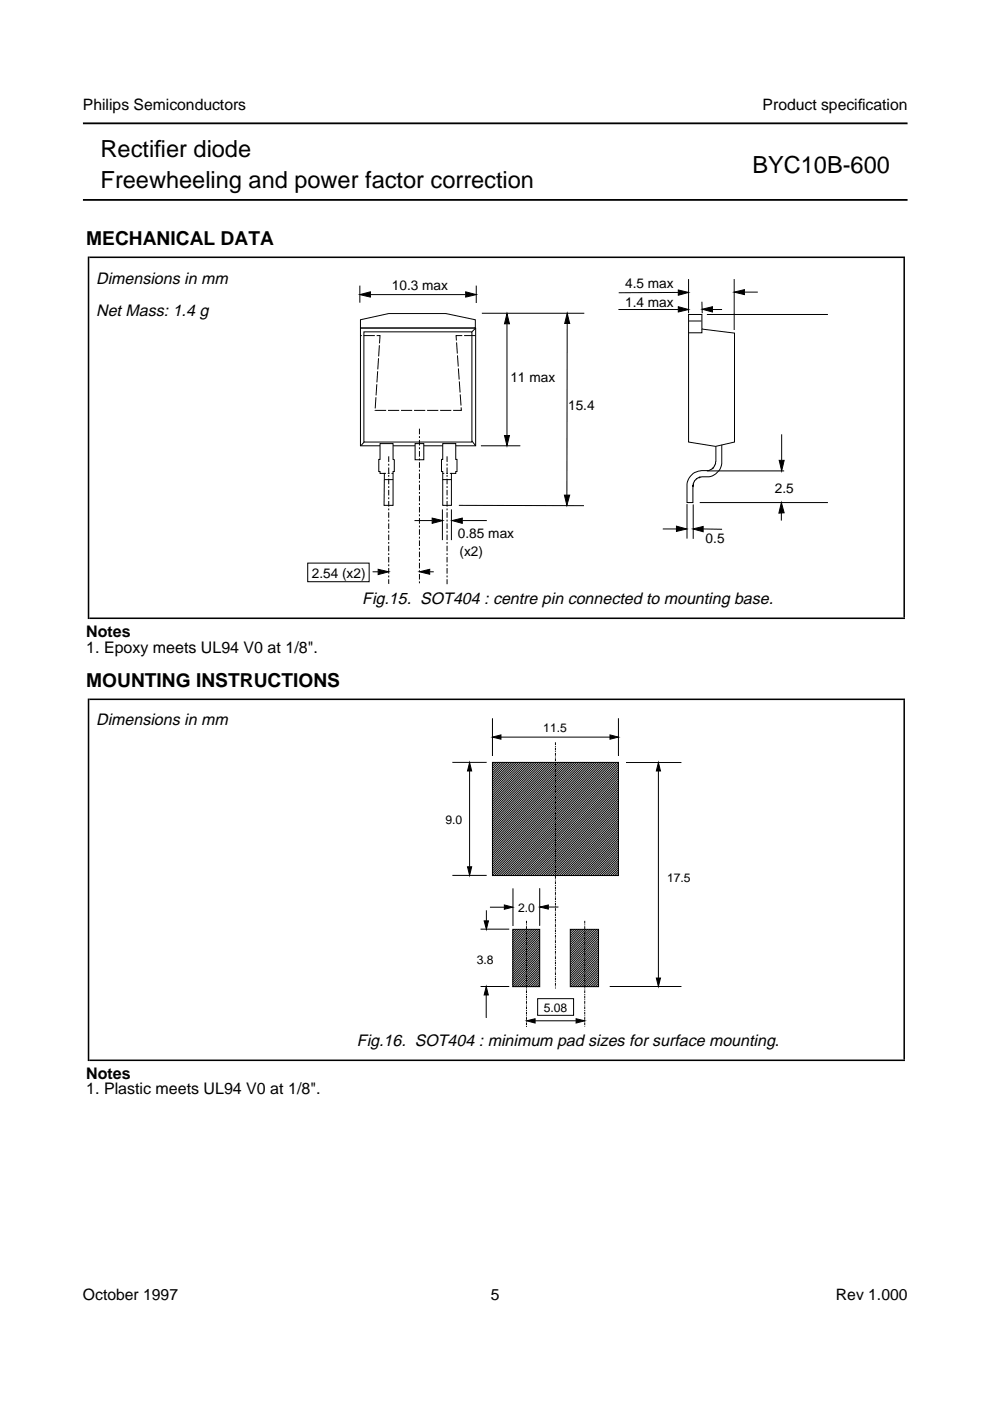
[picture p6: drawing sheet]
<svg xmlns="http://www.w3.org/2000/svg" width="210mm" height="297mm" viewBox="0 0 210 297" stroke-linecap="round" stroke-linejoin="round" font-family="sans-serif">
<path d="M17.6 26.2h174.8M17.6 42.4h174.8" fill="none" stroke="#000" stroke-width=".38"/>
<g fill="#fff" stroke="#000" stroke-width=".21">
<path d="M146 66.7h2.8v3.1l6.9 .8v23.1l-4 .9-5.7-.9z" fill-rule="evenodd"/>
<path d="M76.4 69.6h24.4v24.9h-24.4z" fill-rule="evenodd"/>
</g>
<g fill="none" stroke="#000" stroke-width=".21">
<path d="M146 59.2v7.2M155.7 59.2v10.8M76.3 60.6v3.6M78.5 62.5h20.2M101 60.6v3.6M102.2 66.4h21.7M107.5 68.7v23.6M120.3 68.3l-.1 37.3M131.1 65.6h12.7M143.8 62l-12.6 .1M146.1 68.1h2.7M148.8 69.8v.8h-2.8"/>
<path d="M148.8 64l.1 2.4M149.9 66.7h25.6M151 65.6h2.1M157.8 61.9h2.9M78.5 92.2l-1.9 2.2M99.1 92.2l1.7 2.3M102 94.5h8.3M149.9 99.8h16.4M153 94.3v4a3.4 3.4 0 0 1-4.2 2.8l-.4 .1a2.12 2.12 0 0 0-1.5 1.7v3.7h-1.2v-4a3.2 3.2 0 0 1 3.1-2.8h1.5a2.01 2.01 0 0 0 1.4-1.5l.1-3.7M165.7 92.1v5.5M87.9 110.4h3.7M93.8 108v6.5"/>
<path d="M95.7 108v6.5M98 110.4h5.2M140.5 112.1h2.9M145.7 106.9v7.3M147 107v7.3M148.4 106.6h27.1M149.1 112.1l4 .1M165.7 108.7v1.7"/>
</g>
<g fill="#000" stroke="#000" stroke-width=".21">
<path d="M76.3 62.5l2.2-.6v1.1zM98.7 61.9l2.3 .6-2.3 .5zM107.5 66.5l.5 2.2h-1zM120.3 66.4l.5 2.2h-1.1zM143.8 61.5l2.2 .5-2.2 .6zM143.8 65l2.2 .6-2.2 .5zM148.9 65.6l2.2-.6v1.1zM155.7 61.9l2.1-.5v1.1zM107 92.3h1l-.5 2.2zM165.2 97.6h1.1l-.6 2.2zM91.6 109.8l2.3 .6-2.3 .6zM95.8 110.4l2.2-.6v1.2z"/>
<path d="M119.7 105h1.1l-.6 2.1zM143.4 111.6l2.2 .5-2.2 .6zM146.9 112.1l2.2-.5v1.1zM165.7 106.6l.6 2.1-1.2 .1z"/>
</g>
<path d="M77.2 70.4h22.9v23.3h-22.9z" fill-rule="evenodd" fill="#fff" stroke="#000" stroke-width=".21"/>
<path d="M83.3 100.4h-1.8" fill="none" stroke="#000" stroke-width=".21" stroke-dasharray=".4" stroke-linecap="butt"/>
<path d="M81.5 101.7h1.8" fill="none" stroke="#000" stroke-width=".21"/>
<path d="M88 94.1h1.9v3.4h-1.9z" fill-rule="evenodd" fill="#fff" stroke="#000" stroke-width=".21"/>
<path d="M100.8 71.2h-4.1l1.1 15.8h-18.3l1.1-15.8h-4.1" fill="none" stroke="#000" stroke-width=".21" stroke-dasharray="2.4 .4" stroke-linecap="butt"/>
<path d="M80.6 94.1h2.7v3.3l.3 .1v2.5h-.3v7.1h-1.9l.1-6.7h-.9v-.4h-.3v-2.6h.3z" fill-rule="evenodd" fill="#fff" stroke="#000" stroke-width=".21"/>
<path d="M81.4 100.4h1.9M93.9 100.4h1.8" fill="none" stroke="#000" stroke-width=".21" stroke-dasharray=".4" stroke-linecap="butt"/>
<path d="M81.5 101.7h1.8M93.9 101.7h1.8" fill="none" stroke="#000" stroke-width=".21"/>
<path d="M93.9 94.1h2.7v3.3h.3v2.6h-.3v.4h-.9v6.7h-1.8v-7.1h-.3v-2.6h.3z" fill-rule="evenodd" fill="#fff" stroke="#000" stroke-width=".21"/>
<path d="M95.8 100.4h-1.9" fill="none" stroke="#000" stroke-width=".21" stroke-dasharray=".4" stroke-linecap="butt"/>
<path d="M93.9 101.7h1.8M79 121.2h1.2M91.1 121.2h.9" fill="none" stroke="#000" stroke-width=".21"/>
<path d="M82.4 96.8v27M88.9 90.9v32.9M94.8 96.8v27.1" fill="none" stroke="#000" stroke-width=".21" stroke-dasharray="1.2 .4 .4 .4" stroke-linecap="butt"/>
<path d="M80.2 120.7l2.2 .5-2.2 .6zM88.9 121.2l2.2-.5v1.1z" fill="#000" stroke="#000" stroke-width=".21"/>
<path d="M65.2 119.4h13.1v3.9h-13.1z" fill-rule="evenodd" fill="#fff" stroke="#000" stroke-width=".21"/>
<path d="M100.8 69.6l-.7 .8" fill="none" stroke="#000" stroke-width=".21"/>
<path d="M76.4 67.8l6-1.3h12.1l6.3 1.3v1.7h-24.4z" fill-rule="evenodd" fill="#fff" stroke="#000" stroke-width=".21"/>
<path d="M97.3 107.1l26.5 .1" fill="none" stroke="#000" stroke-width=".21"/>
<path d="M120.9 197h6v12.2h-6z" fill-rule="evenodd" fill="#fff"/>
<g fill="none" stroke="#000" stroke-width=".21">
<path d="M120.9 197h6v12.2h-6zM121.4 197l-.5 .4M121.9 197l-1 .9M122.3 197l-1.4 1.4M122.8 197l-1.9 1.9M123.3 197l-2.4 2.3M123.7 197l-2.8 2.8M124.2 197l-3.3 3.3M124.7 197l-3.8 3.7M125.2 197l-4.3 4.2M125.6 197l-4.7 4.7M126.1 197l-5.2 5.2"/>
<path d="M126.6 197l-5.7 5.6M127 197.1l-6.1 6M127 197.6l-6.1 6M127 198l-6.1 6.1M127 198.5l-6.1 6M127 199l-6.1 6M127 199.4l-6.1 6.1M127 199.9l-6.1 6M127 200.4l-6.1 6M127 200.9l-6.1 6M127 201.3l-6.1 6.1M127 201.8l-6.1 6"/>
<path d="M127 202.3l-6.1 6M127 202.7l-6.1 6.1M127 203.2l-6.1 6M127 203.7l-5.6 5.5M127 204.2l-5.1 5M127 204.6l-4.6 4.6M127 205.1l-4.2 4.1M127 205.6l-3.7 3.6M127 206.1l-3.2 3.1M127 206.5l-2.8 2.7M127 207l-2.3 2.2M127 207.5l-1.8 1.7"/>
<path d="M127 207.9l-1.3 1.3M127 208.4l-.9 .8M127 208.9l-.4 .3"/>
</g>
<path d="M108.7 197h5.7v12.2h-5.7z" fill-rule="evenodd" fill="#fff"/>
<g fill="none" stroke="#000" stroke-width=".21">
<path d="M108.7 197h5.7v12.2h-5.7zM109.1 197l-.4 .4M109.6 197l-.9 .9M110 197l-1.3 1.3M110.5 197l-1.8 1.8M111 197l-2.3 2.3M111.5 197l-2.8 2.8M111.9 197l-3.2 3.2M112.4 197l-3.7 3.7M112.9 197l-4.2 4.2M113.3 197l-4.6 4.6M113.8 197l-5.1 5.1"/>
<path d="M114.3 197l-5.6 5.6M114.5 197.3l-5.8 5.8M114.5 197.7l-5.8 5.8M114.5 198.2l-5.8 5.8M114.5 198.7l-5.8 5.8M114.5 199.2l-5.8 5.8M114.5 199.6l-5.8 5.8M114.5 200.1l-5.8 5.8M114.5 200.6l-5.8 5.8M114.5 201l-5.8 5.8M114.5 201.5l-5.8 5.8M114.5 202l-5.8 5.8"/>
<path d="M114.5 202.5l-5.8 5.8M114.5 202.9l-5.8 5.8M114.5 203.4l-5.8 5.8M114.5 203.9l-5.4 5.3M114.5 204.4l-4.9 4.8M114.5 204.8l-4.4 4.4M114.5 205.3l-4 3.9M114.5 205.8l-3.5 3.4M114.5 206.2l-3 3M114.5 206.7l-2.5 2.5M114.5 207.2l-2.1 2M114.5 207.7l-1.6 1.5"/>
<path d="M114.5 208.1l-1.1 1.1M114.5 208.6l-.7 .6M114.5 209.1l-.2 .1"/>
</g>
<path d="M104.4 161.6h26.7v24h-26.7z" fill-rule="evenodd" fill="#fff"/>
<g fill="none" stroke="#000" stroke-width=".21">
<path d="M104.4 152.3v8M106.2 156.3h23.1M131.1 152.3v8M95.9 161.6h7.3M99.6 163.5v20.3M104.4 161.6h26.7v24h-26.7zM104.8 161.6l-.4 .4M105.3 161.6l-.9 .9M105.8 161.6l-1.4 1.4M106.2 161.6l-1.8 1.8M106.7 161.6l-2.3 2.3M107.2 161.6l-2.8 2.8"/>
<path d="M107.6 161.6l-3.2 3.3M108.1 161.6l-3.7 3.7M108.6 161.6l-4.2 4.2M109.1 161.6l-4.7 4.7M109.5 161.6l-5.1 5.1M110 161.6l-5.6 5.6M110.5 161.6l-6.1 6.1M111 161.6l-6.6 6.6M111.4 161.6l-7 7M111.9 161.6l-7.5 7.5M112.4 161.6l-8 8M112.8 161.6l-8.4 8.4"/>
<path d="M113.3 161.6l-8.9 8.9M113.8 161.6l-9.4 9.4M114.3 161.6l-9.9 9.9M114.7 161.6l-10.3 10.3M115.2 161.6l-10.8 10.8M115.7 161.6l-11.3 11.3M116.2 161.6l-11.8 11.8M116.6 161.6l-12.2 12.2M117.1 161.6l-12.7 12.7M117.6 161.6l-13.2 13.2M118 161.6l-13.6 13.6M118.5 161.6l-14.1 14.1"/>
<path d="M119 161.6l-14.6 14.6M119.5 161.6l-15.1 15.1M119.9 161.6l-15.5 15.5M120.4 161.6l-16 16M120.9 161.6l-16.5 16.5M121.3 161.6l-16.9 16.9M121.8 161.6l-17.4 17.4M122.3 161.6l-17.9 17.9M122.8 161.6l-18.4 18.4M123.2 161.6l-18.8 18.8M123.7 161.6l-19.3 19.3M124.2 161.6l-19.8 19.8"/>
<path d="M124.7 161.6l-20.3 20.3M125.1 161.6l-20.7 20.7M125.6 161.6l-21.2 21.2M126.1 161.6l-21.7 21.7M126.5 161.6l-22.1 22.1M127 161.6l-22.6 22.6M127.5 161.6l-23.1 23.1M128 161.6l-23.6 23.6M128.4 161.6l-24 24M128.9 161.6l-24.1 24.1M129.4 161.6l-24.1 24.1M129.9 161.6l-24.1 24.1"/>
<path d="M130.3 161.6l-24.1 24.1M130.8 161.6l-24.1 24.1M131.2 161.7l-24 24M131.2 162.2l-23.6 23.5M131.2 162.6l-23.1 23.1M131.2 163.1l-22.6 22.6M131.2 163.6l-22.1 22.1M131.2 164l-21.7 21.7M131.2 164.5l-21.2 21.2M131.2 165l-20.7 20.7M131.2 165.5l-20.3 20.2M131.2 165.9l-19.8 19.8"/>
<path d="M131.2 166.4l-19.3 19.3M131.2 166.9l-18.8 18.8M131.2 167.4l-18.4 18.3M131.2 167.8l-17.9 17.9M131.2 168.3l-17.4 17.4M131.2 168.8l-16.9 16.9M131.2 169.2l-16.5 16.5M131.2 169.7l-16 16M131.2 170.2l-15.5 15.5M131.2 170.7l-15.1 15M131.2 171.1l-14.6 14.6M131.2 171.6l-14.1 14.1"/>
<path d="M131.2 172.1l-13.6 13.6M131.2 172.5l-13.2 13.2M131.2 173l-12.7 12.7M131.2 173.5l-12.2 12.2M131.2 174l-11.7 11.7M131.2 174.4l-11.3 11.3M131.2 174.9l-10.8 10.8M131.2 175.4l-10.3 10.3M131.2 175.9l-9.9 9.8M131.2 176.3l-9.4 9.4M131.2 176.8l-8.9 8.9M131.2 177.3l-8.4 8.4"/>
<path d="M131.2 177.7l-8 8M131.2 178.2l-7.5 7.5M131.2 178.7l-7 7M131.2 179.2l-6.6 6.5M131.2 179.6l-6.1 6.1M132.7 161.7h11.8M139.6 163.5v43.9M95.9 185.6h7.3M101.9 197h6.1M103.1 193v2.2M103.9 192.3h3M108.8 188.3v8"/>
<path d="M114.4 188.3v8M116.3 192.3h2.1M131.2 180.1l-5.6 5.6M131.2 180.6l-5.1 5.1M131.2 181l-4.7 4.7M131.2 181.5l-4.2 4.2M131.2 182l-3.7 3.7M131.2 182.5l-3.2 3.2M131.2 182.9l-2.8 2.8M131.2 183.4l-2.3 2.3M131.2 183.9l-1.8 1.8M131.2 184.4l-1.4 1.3"/>
<path d="M131.2 184.8l-.9 .9M131.2 185.3l-.4 .4M101.9 209.2h6.1M103.1 211v4.8M113.5 216.4h8.6M114 211.7h7.6v3.6h-7.6zM129.3 209.2h15.2"/>
</g>
<path d="M117.8 157.4v52.3M111.6 195.2v22.6M124 195.2v22.5" fill="none" stroke="#000" stroke-width=".21" stroke-dasharray=".6 .2 .2 .2" stroke-linecap="butt"/>
<path d="M104.4 156.3l1.8-.5v.9zM129.3 155.8l1.8 .5-1.8 .4zM99.6 161.7l.4 1.8h-.9zM139.6 161.7l.4 1.8h-.8zM99.1 183.8h.9l-.4 1.8zM102.7 195.2h.9l-.5 1.8zM106.9 191.9l1.8 .4-1.8 .5zM114.5 192.3l1.8-.4v.9zM103.1 209.2l.4 1.8h-.8zM111.7 216.4l1.8-.4v.9zM122.1 216l1.9 .4-1.9 .5zM139.2 207.4h.8l-.4 1.8z" fill="#000" stroke="#000" stroke-width=".21"/>
<path d="M18.9 54.6h173M18.9 131.1h173M18.9 148.3h173M18.9 224.8h173" fill="none" stroke="#000" stroke-width=".33"/>
<path d="M191.5 92.8h.4M191.5 186.5h.4" fill="none" stroke="#000" stroke-width="76.2" stroke-linecap="butt"/>
<path d="M18.6 92.8h.3M18.6 186.5h.3" fill="none" stroke="#000" stroke-width="76.9" stroke-linecap="butt"/>
<g font-size="5">
<text x="21.3" y="33.3">Rectif</text>
<text x="32.7" y="33.3">ier diode</text>
<text x="21.3" y="39.9">Freewheeling and power factor correction</text>
<text x="159.5" y="36.6">BYC10B-600</text>
</g>
<g font-size="4.1">
<text x="18.3" y="51.9">MECHANICAL DATA</text>
<text x="18.3" y="145.7">MOUNTING INSTRUCTIONS</text>
</g>
<g font-size="3.5">
<text x="20.4" y="60.2">Dimensions in mm</text>
<text x="20.4" y="66.9">Net Mass: 1.4 g</text>
<text x="76.8" y="128">Fig.15. SOT404 : centre pin connected to mounting base.</text>
<text x="20.4" y="153.8">Dimensions in mm</text>
<text x="75.7" y="221.7">Fig.16. SOT404 : minimum pad sizes for surface mounting.</text>
</g>
<g font-size="3.4">
<text x="18.3" y="135">Notes</text>
<text x="18.3" y="138.4">1. Epoxy meets UL94 V0 at 1/8&quot;.</text>
<text x="18.3" y="228.7">Notes</text>
<text x="18.3" y="232.1">1. Plastic meets UL94 V0 at 1/8&quot;.</text>
</g>
<g font-size="3.3">
<text x="17.6" y="23.4">Philips Semiconductors</text>
<text x="161.7" y="23.4">Product specif</text>
<text x="181.9" y="23.4">ication</text>
<text x="17.6" y="275.6">October 1997</text>
<text x="104.1" y="275.6">5</text>
<text x="177.2" y="275.6">Rev 1.000</text>
</g>
<g font-size="2.9">
<text x="83.1" y="61.4">10.3 max</text>
<text x="132.5" y="61.1">4.5 max</text>
<text x="132.5" y="65">1.4 max</text>
<text x="108.2" y="81">11 max</text>
<text x="120.5" y="86.9">15.4</text>
<text x="164.3" y="104.5">2.5</text>
<text x="97.1" y="114.1">0.85 max</text>
<text x="97.4" y="117.8">(x2)</text>
<text x="149.6" y="115.2">0.5</text>
<text x="66.1" y="122.5">2.54 (x2)</text>
</g>
<g font-size="2.6">
<text x="115.2" y="155.2">11.5</text>
<text x="94.4" y="174.6">9.0</text>
<text x="141.4" y="187">17.5</text>
<text x="109.9" y="193.3">2.0</text>
<text x="101.1" y="204.4">3.8</text>
<text x="115.3" y="214.5">5.08</text>
</g>
</svg>
